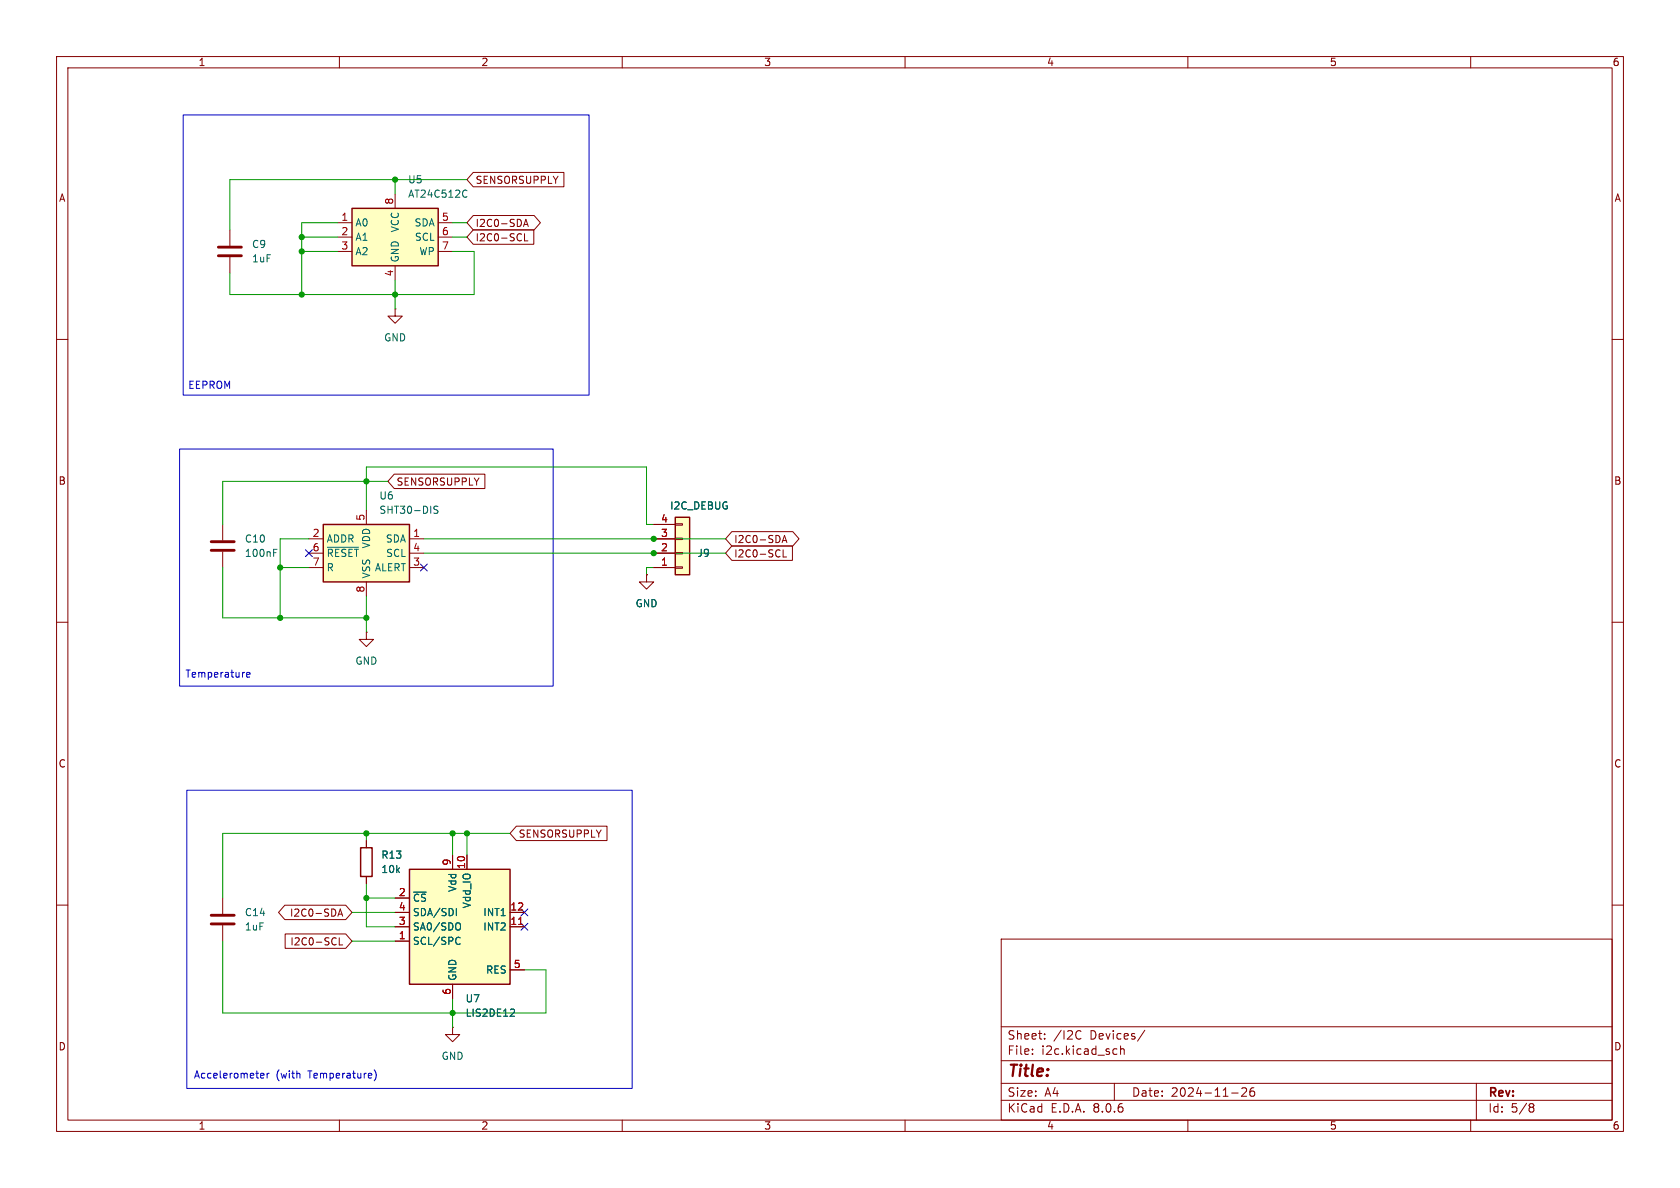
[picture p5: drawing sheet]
<svg xmlns="http://www.w3.org/2000/svg" width="297mm" height="210mm" viewBox="0 0 297 210" stroke-linecap="round" stroke-linejoin="round" font-family="sans-serif">
<g fill="none" stroke="#840000" stroke-width=".18">
<path d="M10 10h277v190h-277zM12 12h273v186h-273zM60 10v2M110 10v2M160 10v2M210 10v2M260 10v2M10 60h2M285 60h2M10 110h2M114.3 101.6v1.3h1.3l-1.3 1.2-1.3-1.2h1.3M114.3 101.6h.1"/>
<path d="M285 110h2M10 160h2M39.4 158.8v2.7M285 160h2M39.4 163.6v2.8M177 166h108v32h-108zM60 198v2M110 198v2M160 198v2M177 194.5h108M177 191.5h108M177 187.5h108"/>
<path d="M177 181.5h108M182.5 186.3v.1M182.5 185.5v.1M184.7 183.6v.1M184.7 182.8v.1M190.7 182.2l.4 .1M191.1 183.6l-.4 .1M197 191.5v3M197 185.4l.5 .1M197.5 186.3l-.5 .1M198.1 185.5l.2-.1 .4 .1v.9M198.1 184.9v1.5"/>
<path d="M202.4 182.1l-1.3 2M210 198v2M217.7 193.2h1.2M219.5 192.4l.6-.1 .2 .1 .1 .3-.9 1.1h.9M221.7 192.3a.59 .59 0 0 0-.7 .6v.6l.1 .2 .4 .1 .2-.1 .1-.5-.1-.3h-.5l-.2 .3M260 198v2M261 191.5v6.5M270.6 195.1h.3l.3 .3-.3 .3M270.6 195.7h.3M270.9 195.7l.2 .2 .1 .4-.3 .3h-.3"/>
</g>
<path d="M37.3 163.3h4.1M37.3 161.8h4.1" fill="none" stroke="#840000" stroke-width=".51"/>
<path d="M119.4 91.4h2.5v10.2h-2.5z" fill="#ffffc2"/>
<path d="M40.6 40.6v2.8M40.6 45.5v2.8M115.6 97.8h3.8M115.6 95.3h3.8M115.6 92.7h3.8M119.4 92.6h1.2v.2h-1.2zM119.4 95.1h1.2v.3h-1.2zM119.4 97.7h1.2v.2h-1.2zM115.6 100.3h3.8M119.4 100.2h1.2v.3h-1.2z" fill="none" stroke="#840000" stroke-width=".18"/>
<path d="M119.4 91.4h2.5v10.2h-2.5z" fill="none" stroke="#840000" stroke-width=".25"/>
<path d="M38.6 45.2h4.1M38.6 43.7h4.1" fill="none" stroke="#840000" stroke-width=".51"/>
<path d="M72.4 153.7h17.8v20.3h-17.8z" fill="#ffffc2"/>
<path d="M63.8 149.9h2v5h-2zM72.4 153.7h17.8v20.3h-17.8z" fill="none" stroke="#840000" stroke-width=".25"/>
<g fill="none" stroke="#840000" stroke-width=".18">
<path d="M64.8 148.6v1.3M64.8 154.9v1.3M69.8 158.8h2.6M80 151.1v2.6M82.5 151.1v2.6M69.8 166.4h2.6M69.8 163.8h2.6M69.8 161.3h2.6M80 174v2.5M90.2 163.8h2.5M90.2 161.3h2.5M90.2 171.5h2.5"/>
<path d="M80 181.6v1.3h1.3l-1.3 1.3-1.3-1.3h1.3M80 181.6h.1"/>
</g>
<path d="M80.7 160.6v1.3M81 165.7l.3 .1M81.1 163.1l.1 .1a.81 .81 0 0 1-.1 1.2M81.3 166.8l-.3 .1M90.7 178.4l.3 .2-.1 .3-.7 .7h.8" fill="none" stroke="#006464" stroke-width=".18"/>
<path d="M91.7 163.4h.7" fill="none" stroke="#a90000" stroke-width=".18"/>
<path d="M62.2 36.8h15.3v10.2h-15.3z" fill="#ffffc2"/>
<path d="M62.2 36.8h15.3v10.2h-15.3z" fill="none" stroke="#840000" stroke-width=".25"/>
<path d="M59.7 39.4h2.5M69.8 34.3v2.5M77.5 39.4h2.5M59.7 41.9h2.5M59.7 44.5h2.5M69.8 47v2.5M77.5 41.9h2.5M77.5 44.5h2.5" fill="none" stroke="#840000" stroke-width=".18"/>
<path d="M82.3 33.6l.3 .1M82.6 34.7l-.3 .2" fill="none" stroke="#006464" stroke-width=".18"/>
<path d="M57.1 92.7h15.3v10.2h-15.3z" fill="#ffffc2"/>
<path d="M57.1 92.7h15.3v10.2h-15.3z" fill="none" stroke="#840000" stroke-width=".25"/>
<g fill="none" stroke="#840000" stroke-width=".18">
<path d="M83.7 38.1h10.7l1.1 1.3-1.1 1.2h-10.7l-1.2-1.2zM83.7 30.5h16v2.5h-16l-1.2-1.2zM92.7 39.7h.6M69.8 54.6v1.3h1.3l-1.3 1.3-1.2-1.3h1.2M69.8 54.6h.1M83.7 40.6h10.7v2.6h-10.7l-1.2-1.3zM92.5 40l.5-1.2 .4 1.2M92.7 41.3v1.3h.6M39.4 92.7v2.8M39.4 97.5v2.8M54.6 95.3h2.5M54.6 97.8h2.5"/>
<path d="M64.8 90.2v2.5M69.7 83.8h16v2.6h-16l-1.1-1.3zM72.4 95.3h2.5M72.4 97.8h2.5M115.6 95.3h3.8M115.6 97.8h3.8M115.6 92.7h3.8M129.4 96.5h10.7v2.6h-10.7l-1.1-1.3zM129.4 94h10.7l1.2 1.3-1.2 1.2h-10.7l-1.1-1.2zM138.3 95.9l.4-1.2 .4 1.2M138.4 95.6h.6M138.4 97.2v1.3h.7"/>
<path d="M54.6 100.3h2.5M64.8 111.8v1.2h1.2l-1.2 1.3-1.3-1.3h1.3M64.8 111.8h.1M64.8 102.9v2.5M72.4 100.3h2.5M114.3 101.6h.1M115.6 100.3h3.8M64.8 148.6v1.3M64.8 154.9v1.3M69.8 158.8h2.6M80 151.1v2.6M82.5 151.1v2.6"/>
<path d="M91.3 146h16v2.6h-16l-1.1-1.3zM50.4 160h10.7l1.1 1.3-1.1 1.3h-10.7l-1.2-1.3zM50.4 165.1h10.7l1.1 1.3-1.1 1.2h-10.7zM59.7 162l.5-1.3 .4 1.3M59.9 161.6h.6M60 165.8v1.2h.6M69.8 166.4h2.6M69.8 163.8h2.6M69.8 161.3h2.6M80 174v2.5M90.2 163.8h2.5M90.2 161.3h2.5"/>
<path d="M90.2 171.5h2.5"/>
</g>
<path d="M48.4 97.7h.4M48.4 97.1h.6M57.9 96.7h5.5M77.4 89.5h-.5l-.2 .2 .1 .3 .6 .3v.3l-.2 .1h-.5M80.7 160.6v1.3M81 165.7l.3 .1M81.1 163.1l.1 .1a.81 .81 0 0 1-.1 1.2M81.3 166.8l-.3 .1M90.7 178.4l.3 .2-.1 .3-.7 .7h.8" fill="none" stroke="#006464" stroke-width=".18"/>
<path d="M37.3 97.3h4.1M37.3 95.8h4.1" fill="none" stroke="#840000" stroke-width=".51"/>
<path d="M32.4 20.3h71.7v49.6h-71.7zM31.7 79.4h66.1v41.9h-66.1zM43.6 119.3l.6-.1-.1-.3h-.3l-.2 .1 .1 .6h.4M33 139.7h78.8v52.7h-78.8zM46.1 190.5h.5M46.1 189.8l.4-.1 .2 .3-.6 .2M47.2 189.7v.9M47.6 189.7l-.4 .3M53 189.8v.8M66.1 189.1a1.46 1.46 0 0 1 0 2" fill="none" stroke="#0000c2" stroke-width=".18"/>
<g fill="none" stroke="#009600" stroke-width=".18">
<path d="M59.7 39.4h-6.4v12.7M69.8 31.8v2.5M80 39.4h2.5M82.5 31.8h-41.9v8.8M53.3 41.9h6.4M53.3 44.5h6.4M69.8 49.5v5.1M80 44.5h3.8v7.6h-43.2v-3.8M80 41.9h2.5M54.6 95.3h-5.1v13.9M64.8 90.2v-7.6h49.5v10.1h1.3M68.6 85.1h-29.2v7.6"/>
<path d="M74.9 95.3h53.4M74.9 97.8h53.4M39.4 100.3v8.9h25.4M49.5 100.3h5.1M64.8 105.4v6.4M115.6 100.3h-1.3v1.3M64.8 147.3v1.3M64.8 156.2v7.6h5M64.8 158.8h5M80 147.3v3.8M82.5 147.3v3.8M90.2 147.3h-50.8v11.5"/>
<path d="M39.4 166.4v12.7h57.1v-7.6h-3.8M62.2 161.3h7.6M62.2 166.4h7.6M80 176.5v5.1"/>
</g>
<path d="M54 97.2l1.2 1.2M55.2 97.2l-1.2 1.2M74.3 99.7l1.2 1.2M75.5 99.7l-1.2 1.2M92.1 163.2l1.2 1.2M92.1 160.7l1.2 1.2M93.3 163.2l-1.2 1.2M93.3 160.7l-1.2 1.2" fill="none" stroke="#000084" stroke-width=".18"/>
<path d="M91.7 163.4h.7" fill="none" stroke="#a90000" stroke-width=".18"/>
<g fill="#009600" stroke="#009600" stroke-width=".18">
<circle cx="64.8" cy="109.2" r=".46"/>
<circle cx="82.5" cy="147.3" r=".46"/>
<circle cx="80" cy="147.3" r=".46"/>
<circle cx="49.5" cy="100.3" r=".46"/>
<circle cx="49.5" cy="109.2" r=".46"/>
<circle cx="64.8" cy="85.1" r=".46"/>
<circle cx="69.8" cy="52.1" r=".46"/>
<circle cx="115.6" cy="95.3" r=".46"/>
<circle cx="115.6" cy="97.8" r=".46"/>
<circle cx="64.8" cy="147.3" r=".46"/>
<circle cx="64.8" cy="158.8" r=".46"/>
<circle cx="80" cy="179.1" r=".46"/>
<circle cx="53.3" cy="44.5" r=".46"/>
<circle cx="53.3" cy="52.1" r=".46"/>
<circle cx="69.8" cy="31.8" r=".46"/>
<circle cx="53.3" cy="41.9" r=".46"/>
</g>
<text font-size="2.8" fill="#840000" x="178" y="190.9">Title:</text>
<g font-size="2.1" fill="#840000">
<text x="178" y="184">Sheet:</text>
<text x="186.2" y="184">/I2C</text>
<text x="192.7" y="184">Devices/</text>
<text x="178" y="186.7">File:</text>
<text x="184.1" y="186.7">i2c.kicad_sch</text>
<text x="178" y="196.9">KiCad</text>
<text x="178" y="194.1">Size:</text>
<text x="184.7" y="194.1">A4</text>
<text x="185.7" y="196.9">E.D.A.</text>
<text x="193.3" y="196.9">8.0.6</text>
<text x="200" y="194.1">Date:</text>
<text x="207" y="194.1">2024-11-26</text>
<text x="263" y="194.3">Rev:</text>
<text x="263" y="196.9">Id:</text>
<text x="267.1" y="196.9">5/8</text>
</g>
<g font-size="1.8" fill="#840000">
<text x="35" y="11.9">1</text>
<text x="85" y="11.9">2</text>
<text x="135" y="11.9">3</text>
<text x="185" y="11.9">4</text>
<text x="235" y="11.9">5</text>
<text x="285" y="11.9">6</text>
<text x="10.3" y="35.9">A</text>
<text x="84" y="32.7">SENSORSUPPLY</text>
<text x="285.3" y="35.9">A</text>
<text x="84" y="40.3">I2C0-SDA</text>
<text x="84" y="42.9">I2C0-SCL</text>
<text x="10.3" y="85.9">B</text>
<text x="70" y="86">SENSORSUPPLY</text>
<text x="285.3" y="85.9">B</text>
<text x="129.7" y="98.7">I2C0-SCL</text>
<text x="129.7" y="96.2">I2C0-SDA</text>
<text x="10.3" y="135.9">C</text>
<text x="285.3" y="135.9">C</text>
<text x="91.6" y="148.3">SENSORSUPPLY</text>
<text x="51.2" y="162.2">I2C0-SDA</text>
<text x="51.2" y="167.3">I2C0-SCL</text>
<text x="10.3" y="185.9">D</text>
<text x="285.3" y="185.9">D</text>
<text x="35" y="199.9">1</text>
<text x="85" y="199.9">2</text>
<text x="135" y="199.9">3</text>
<text x="185" y="199.9">4</text>
<text x="235" y="199.9">5</text>
<text x="285" y="199.9">6</text>
</g>
<g font-size="1.8" fill="#006464">
<text x="72.1" y="32.6">U5</text>
<text x="72.1" y="35.2">AT24C512C</text>
<text x="62.7" y="40.2">A0</text>
<text x="70.7" y="41.2" transform="rotate(-90 70.7 41.2)">VCC</text>
<text x="73.2" y="40.2">SDA</text>
<text x="44.5" y="44">C9</text>
<text x="44.5" y="46.6">1uF</text>
<text x="62.7" y="42.8">A1</text>
<text x="62.7" y="45.3">A2</text>
<text x="70.7" y="46.5" transform="rotate(-90 70.7 46.5)">GND</text>
<text x="73.3" y="42.8">SCL</text>
<text x="74" y="45.3">WP</text>
<text x="67.8" y="60.6">GND</text>
<text x="67" y="88.5">U6</text>
<text x="67" y="91">SHT30-DIS</text>
<text x="118.4" y="90.3">I2C_DEBUG</text>
<text x="43.2" y="98.7">100nF</text>
<text x="43.2" y="96.1">C10</text>
<text x="57.7" y="96.1">ADDR</text>
<text x="57.7" y="98.7">~{RESET}</text>
<text x="57.7" y="101.2">R</text>
<text x="65.6" y="97" transform="rotate(-90 65.6 97)">VDD</text>
<text x="66.2" y="101.2">ALERT</text>
<text x="68.1" y="96.1">SDA</text>
<text x="68.2" y="98.7">SCL</text>
<text x="123.2" y="98.7">J9</text>
<text x="65.6" y="102.4" transform="rotate(-90 65.6 102.4)">VSS</text>
<text x="112.3" y="107.5">GND</text>
<text x="62.7" y="117.7">GND</text>
<text x="67.3" y="154.5">10k</text>
<text x="67.3" y="152">R13</text>
<text x="72.9" y="159.6">~{CS}</text>
<text x="80.9" y="157.8" transform="rotate(-90 80.9 157.8)">Vdd</text>
<text x="83.4" y="160.7" transform="rotate(-90 83.4 160.7)">Vdd_IO</text>
<text x="43.2" y="164.7">1uF</text>
<text x="43.2" y="162.2">C14</text>
<text x="72.9" y="167.2">SCL/SPC</text>
<text x="72.9" y="164.7">SA0/SDO</text>
<text x="72.9" y="162.2">SDA/SDI</text>
<text x="85.3" y="164.7">INT2</text>
<text x="85.3" y="162.2">INT1</text>
<text x="80.9" y="173.5" transform="rotate(-90 80.9 173.5)">GND</text>
<text x="85.8" y="172.3">RES</text>
<text x="82.2" y="177.4">U7</text>
<text x="82.2" y="179.9">LIS2DE12</text>
<text x="78" y="187.6">GND</text>
</g>
<g font-size="1.8" fill="#a90000">
<text x="60.3" y="39.1">1</text>
<text x="60.3" y="41.7">2</text>
<text x="69.6" y="36.3" transform="rotate(-90 69.6 36.3)">8</text>
<text x="78" y="39.1">5</text>
<text x="78" y="41.7">6</text>
<text x="60.3" y="44.2">3</text>
<text x="78" y="44.2">7</text>
<text x="69.6" y="49" transform="rotate(-90 69.6 49)">4</text>
<text x="55.2" y="95">2</text>
<text x="64.5" y="92.1" transform="rotate(-90 64.5 92.1)">5</text>
<text x="73" y="95">1</text>
<text x="116.8" y="95">3</text>
<text x="116.8" y="92.5">4</text>
<text x="55.2" y="97.5">6</text>
<text x="55.2" y="100.1">7</text>
<text x="73" y="100.1">3</text>
<text x="73" y="97.5">4</text>
<text x="116.8" y="100.1">1</text>
<text x="116.8" y="97.5">2</text>
<text x="64.5" y="104.8" transform="rotate(-90 64.5 104.8)">8</text>
<text x="79.8" y="153.1" transform="rotate(-90 79.8 153.1)">9</text>
<text x="82.3" y="153.7" transform="rotate(-90 82.3 153.7)">10</text>
<text x="70.4" y="158.5">2</text>
<text x="70.4" y="161">4</text>
<text x="90.1" y="161">12</text>
<text x="70.4" y="166.1">1</text>
<text x="70.4" y="163.6">3</text>
<text x="90.1" y="163.6">11</text>
<text x="90.7" y="171.2">5</text>
<text x="79.8" y="176" transform="rotate(-90 79.8 176)">6</text>
</g>
<g font-size="1.8" fill="#0000c2">
<text x="33.2" y="68.9">EEPROM</text>
<text x="32.7" y="120">Temperature</text>
<text x="34.2" y="190.9">Accelerometer</text>
<text x="48.8" y="190.9">(with</text>
<text x="54.6" y="190.9">Temperature)</text>
</g>
</svg>
